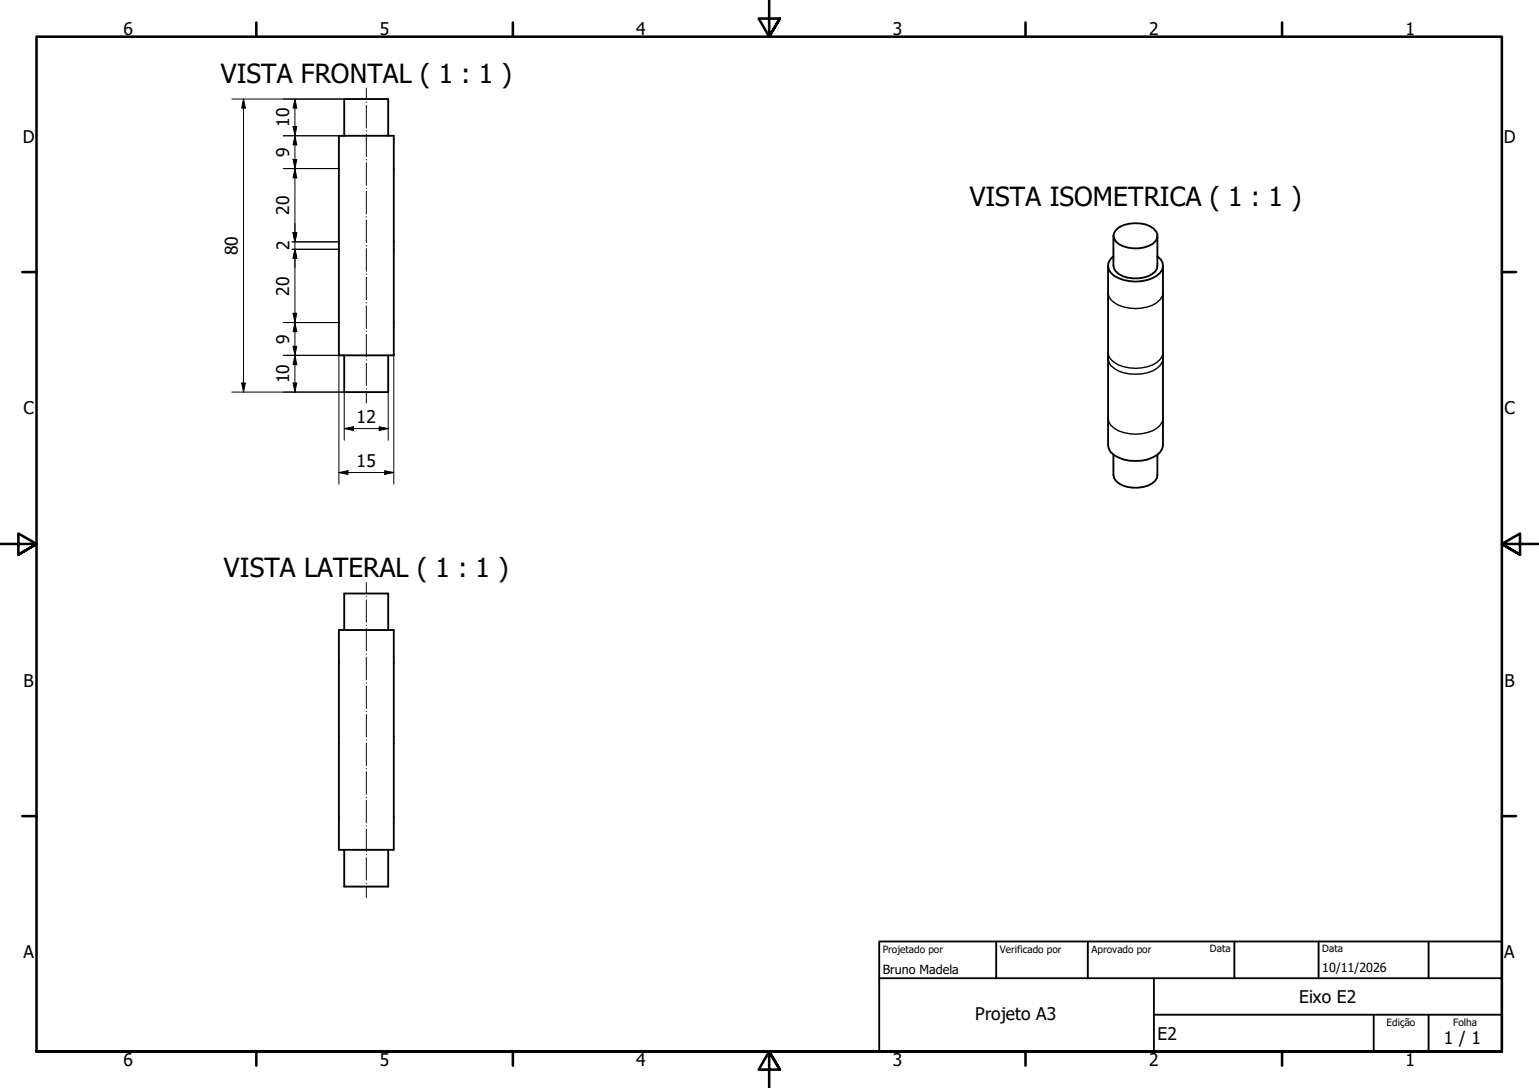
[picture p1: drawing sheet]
<svg xmlns="http://www.w3.org/2000/svg" width="420mm" height="297mm" viewBox="0 0 420 297" stroke-linecap="round" stroke-linejoin="round" font-family="sans-serif">
<path d="M92.5 37.1h15v59.9h-15zM94 37.1v-10.1h12v10.1M302.5 72.6v48.9a3.8 3.8 0 0 0 2.8 3.4 10.6 10.6 0 0 0 11.4-1.5l.6-.9 .2-1v-48.9M304 70a3.1 3.1 0 0 0 .2 5.3 11 11 0 0 0 12.5-.8 2.89 2.89 0 0 0-.7-4.5M304 64.4v8.2a3.6 3.6 0 0 0 2.6 2.8 9 9 0 0 0 8.7-1.2l.5-.8 .2-.8v-8.2M304.9 62.6a9 9 0 0 1 10.1-.2 2.66 2.66 0 0 1 .9 2.8 2.66 2.66 0 0 1-2.2 1.9 9 9 0 0 1-9-1.1 2.19 2.19 0 0 1 .2-3.4zM94 97v10h12v-10M304 124.1v5.6a3.6 3.6 0 0 0 2.6 2.9 9 9 0 0 0 8.7-1.3l.5-.8 .2-.8v-5.6M92.5 172h15v60h-15zM94 172v-10h12v10M94 232v10h12v-10" fill="none" stroke="#000" stroke-width=".51"/>
<path d="M302.5 79.9a4 4 0 0 0 2.8 3.4 11.5 11.5 0 0 0 10.5-.7l.9-.8 .6-.9 .2-1M302.5 96.3a4 4 0 0 0 2.8 3.3 11.5 11.5 0 0 0 10.5-.7l.9-.8 .6-.9 .2-.9M302.5 97.8a4 4 0 0 0 2.8 3.5 12.1 12.1 0 0 0 10.5-.7l.9-.9 .6-.9 .2-1M302.5 114.2a4 4 0 0 0 2.8 3.4 11.5 11.5 0 0 0 10.5-.7l.9-.8 .6-.9 .2-1" fill="none" stroke="#000" stroke-width=".38"/>
<!-- layer: Borda (ISO) -->
<g fill="none" stroke="#000" stroke-width=".7">
<path d="M70 6.1v3.9M140 6.1v3.9M210 0v10l-2.9-4.9h5.8l-2.9 4.9 2.9-4.9M280 6.1v3.9M350 6.1v3.9M6.1 74.3h3.9M410 74.3h3.9M0 148.5h10l-5-2.8v5.7l5-2.9-5 2.9M420 148.5h-10l5-2.8v5.7l-5-2.9 5 2.9M6.1 222.8h3.9M410 222.8h3.9M10 287.1v-277.1h400v277.1h-400h400"/>
<path d="M70 287.1v3.8M140 287.1v3.8M212.9 292l-2.9-4.9 2.9 4.9h-5.8l2.9-4.9v9.9M280 287.1v3.8M350 287.1v3.8"/>
</g>
<path d="M240 257h170v30.1h-170zM272 257v10.1M297 257v10.1M337 257v10.1M360 257v10.1M390 257v10.1M240 267.1h170M315 277h95M315 267.1v20M375 277v10.1M390 277v10.1" fill="none" stroke="#000" stroke-width=".51"/>
<!-- layer: Geometria de rascunho (ISO) -->
<g fill="none" stroke="#000" stroke-width=".27">
<path d="M100 24.1v3M100 27.9v.1M100 28.8v6.1M100 35.7v.1M100 36.6v6.1M100 43.5v.2M100 44.4v6.2M100 51.4v.1M100 52.2v6.2M100 59.2v.1M100 60.1v6.1M100 67v.1"/>
<path d="M100 67.9v6.1M100 74.8v.1M100 75.7v6.1M100 82.6v.1M100 83.5v6.1M100 90.4v.1M100 91.3v6.2M100 98.2v.1M100 99.2v6.1M100 106.1v.1M100 107v3M100 159.1v3"/>
<path d="M100 162.9v.1M100 163.8v6.1M100 170.7v.1M100 171.6v6.1M100 178.5v.2M100 179.4v6.2M100 186.4v.1M100 187.2v6.2M100 194.2v.1M100 195.1v6.1M100 202v.1M100 202.9v6.1"/>
<path d="M100 209.8v.1M100 210.7v6.1M100 217.6v.1M100 218.5v6.1M100 225.4v.1M100 226.3v6.2M100 233.2v.1M100 234.2v6.1M100 241.1v.1M100 242v3"/>
</g>
<g fill="none" stroke="#000" stroke-width=".27">
<path d="M63.3 27h30.7M66.5 27l.5 2.5h-1zM66.5 27v80M77.3 37.1h16.7M80 34.5h1l-.5 2.6zM80.5 27l.5 2.5h-1zM80.5 37.1l.5 2.4h-1zM80.5 27v80M77.3 46h15.2M80 43.5h1l-.5 2.5zM80.5 46l.5 2.6h-1zM79.8 66h12.7"/>
<path d="M79.8 68.1h12.7M80 63.5h1l-.5 2.5zM80.5 68.1l.5 2.4h-1zM77.3 88.1h15.2M77.3 97h16.7M80 85.5h1l-.5 2.6zM80 94.5h1l-.5 2.5zM80.5 88.1l.5 2.4h-1zM80.5 97l.5 2.6h-1zM92.5 97v35.2M107.5 97v35.2M63.3 107h30.7v13.2"/>
<path d="M66 104.6h1l-.5 2.4zM80 104.6h1l-.5 2.4zM94 117l2.5-.5v1zM94 117h12M103.5 116.5l2.5 .5-2.5 .5zM106 107v13.2M92.5 129l2.5-.5v1zM92.5 129h15M105 128.5l2.5 .5-2.5 .5z"/>
</g>
<g fill="#000">
<path d="M66.5 27l.5 2.5h-1zM80 34.5h1l-.5 2.6zM80.5 27l.5 2.5h-1zM80.5 37.1l.5 2.4h-1zM80 43.5h1l-.5 2.5zM80.5 46l.5 2.6h-1zM80 63.5h1l-.5 2.5zM80.5 68.1l.5 2.4h-1zM80 85.5h1l-.5 2.6zM80 94.5h1l-.5 2.5zM80.5 88.1l.5 2.4h-1zM80.5 97l.5 2.6h-1z"/>
<path d="M66 104.6h1l-.5 2.4zM80 104.6h1l-.5 2.4zM94 117l2.5-.5v1zM103.5 116.5l2.5 .5-2.5 .5zM92.5 129l2.5-.5v1zM105 128.5l2.5 .5-2.5 .5z"/>
</g>
<g font-size="7.2">
<text x="60.3" y="22.5">VISTA FRONTAL ( 1 : 1 )</text>
<text x="264.7" y="56.4">VISTA ISOMETRICA ( 1 : 1 )</text>
<text x="61.2" y="157.5">VISTA LATERAL ( 1 : 1 )</text>
</g>
<g font-size="4.8">
<text x="33.7" y="9.6">6</text>
<text x="103.7" y="9.6">5</text>
<text x="173.7" y="9.6">4</text>
<text x="243.7" y="9.6">3</text>
<text x="313.7" y="9.6">2</text>
<text x="383.7" y="9.6">1</text>
<text x="78.9" y="34.7" transform="rotate(-90 78.9 34.7)">10</text>
<text x="6.2" y="38.9">D</text>
<text x="410.5" y="38.9">D</text>
<text x="78.9" y="42.8" transform="rotate(-90 78.9 42.8)">9</text>
<text x="78.9" y="58.7" transform="rotate(-90 78.9 58.7)">20</text>
<text x="64.9" y="69.6" transform="rotate(-90 64.9 69.6)">80</text>
<text x="79" y="68.4" transform="rotate(-90 79 68.4)">2</text>
<text x="78.9" y="80.7" transform="rotate(-90 78.9 80.7)">20</text>
<text x="78.9" y="93.8" transform="rotate(-90 78.9 93.8)">9</text>
<text x="78.9" y="104.6" transform="rotate(-90 78.9 104.6)">10</text>
<text x="6.4" y="113.1">C</text>
<text x="410.7" y="113.1">C</text>
<text x="97.3" y="115.5">12</text>
<text x="97.3" y="127.4">15</text>
<text x="6.4" y="187.4">B</text>
<text x="410.7" y="187.4">B</text>
<text x="6.4" y="261.7">A</text>
<text x="410.7" y="261.7">A</text>
<text x="354.7" y="273.8">Eixo E2</text>
<text x="266.3" y="278.4">Projeto A3</text>
<text x="316" y="283.8">E2</text>
<text x="394.2" y="285">1 / 1</text>
<text x="33.7" y="290.9">6</text>
<text x="103.7" y="290.9">5</text>
<text x="173.7" y="290.9">4</text>
<text x="243.7" y="290.9">3</text>
<text x="313.7" y="290.9">2</text>
<text x="383.7" y="290.9">1</text>
</g>
<g font-size="3.4">
<text x="241" y="266">Bruno Madela</text>
<text x="361" y="265.5">10/11/2026</text>
</g>
<g font-size="2.7">
<text x="241" y="260.1">Projetado por</text>
<text x="273" y="260.1">Verificado por</text>
<text x="298" y="260.1">Aprovado por</text>
<text x="330.3" y="260">Data</text>
<text x="361" y="260">Data</text>
<text x="378.5" y="280.2">Edição</text>
<text x="396.7" y="280.1">Folha</text>
</g>
</svg>
